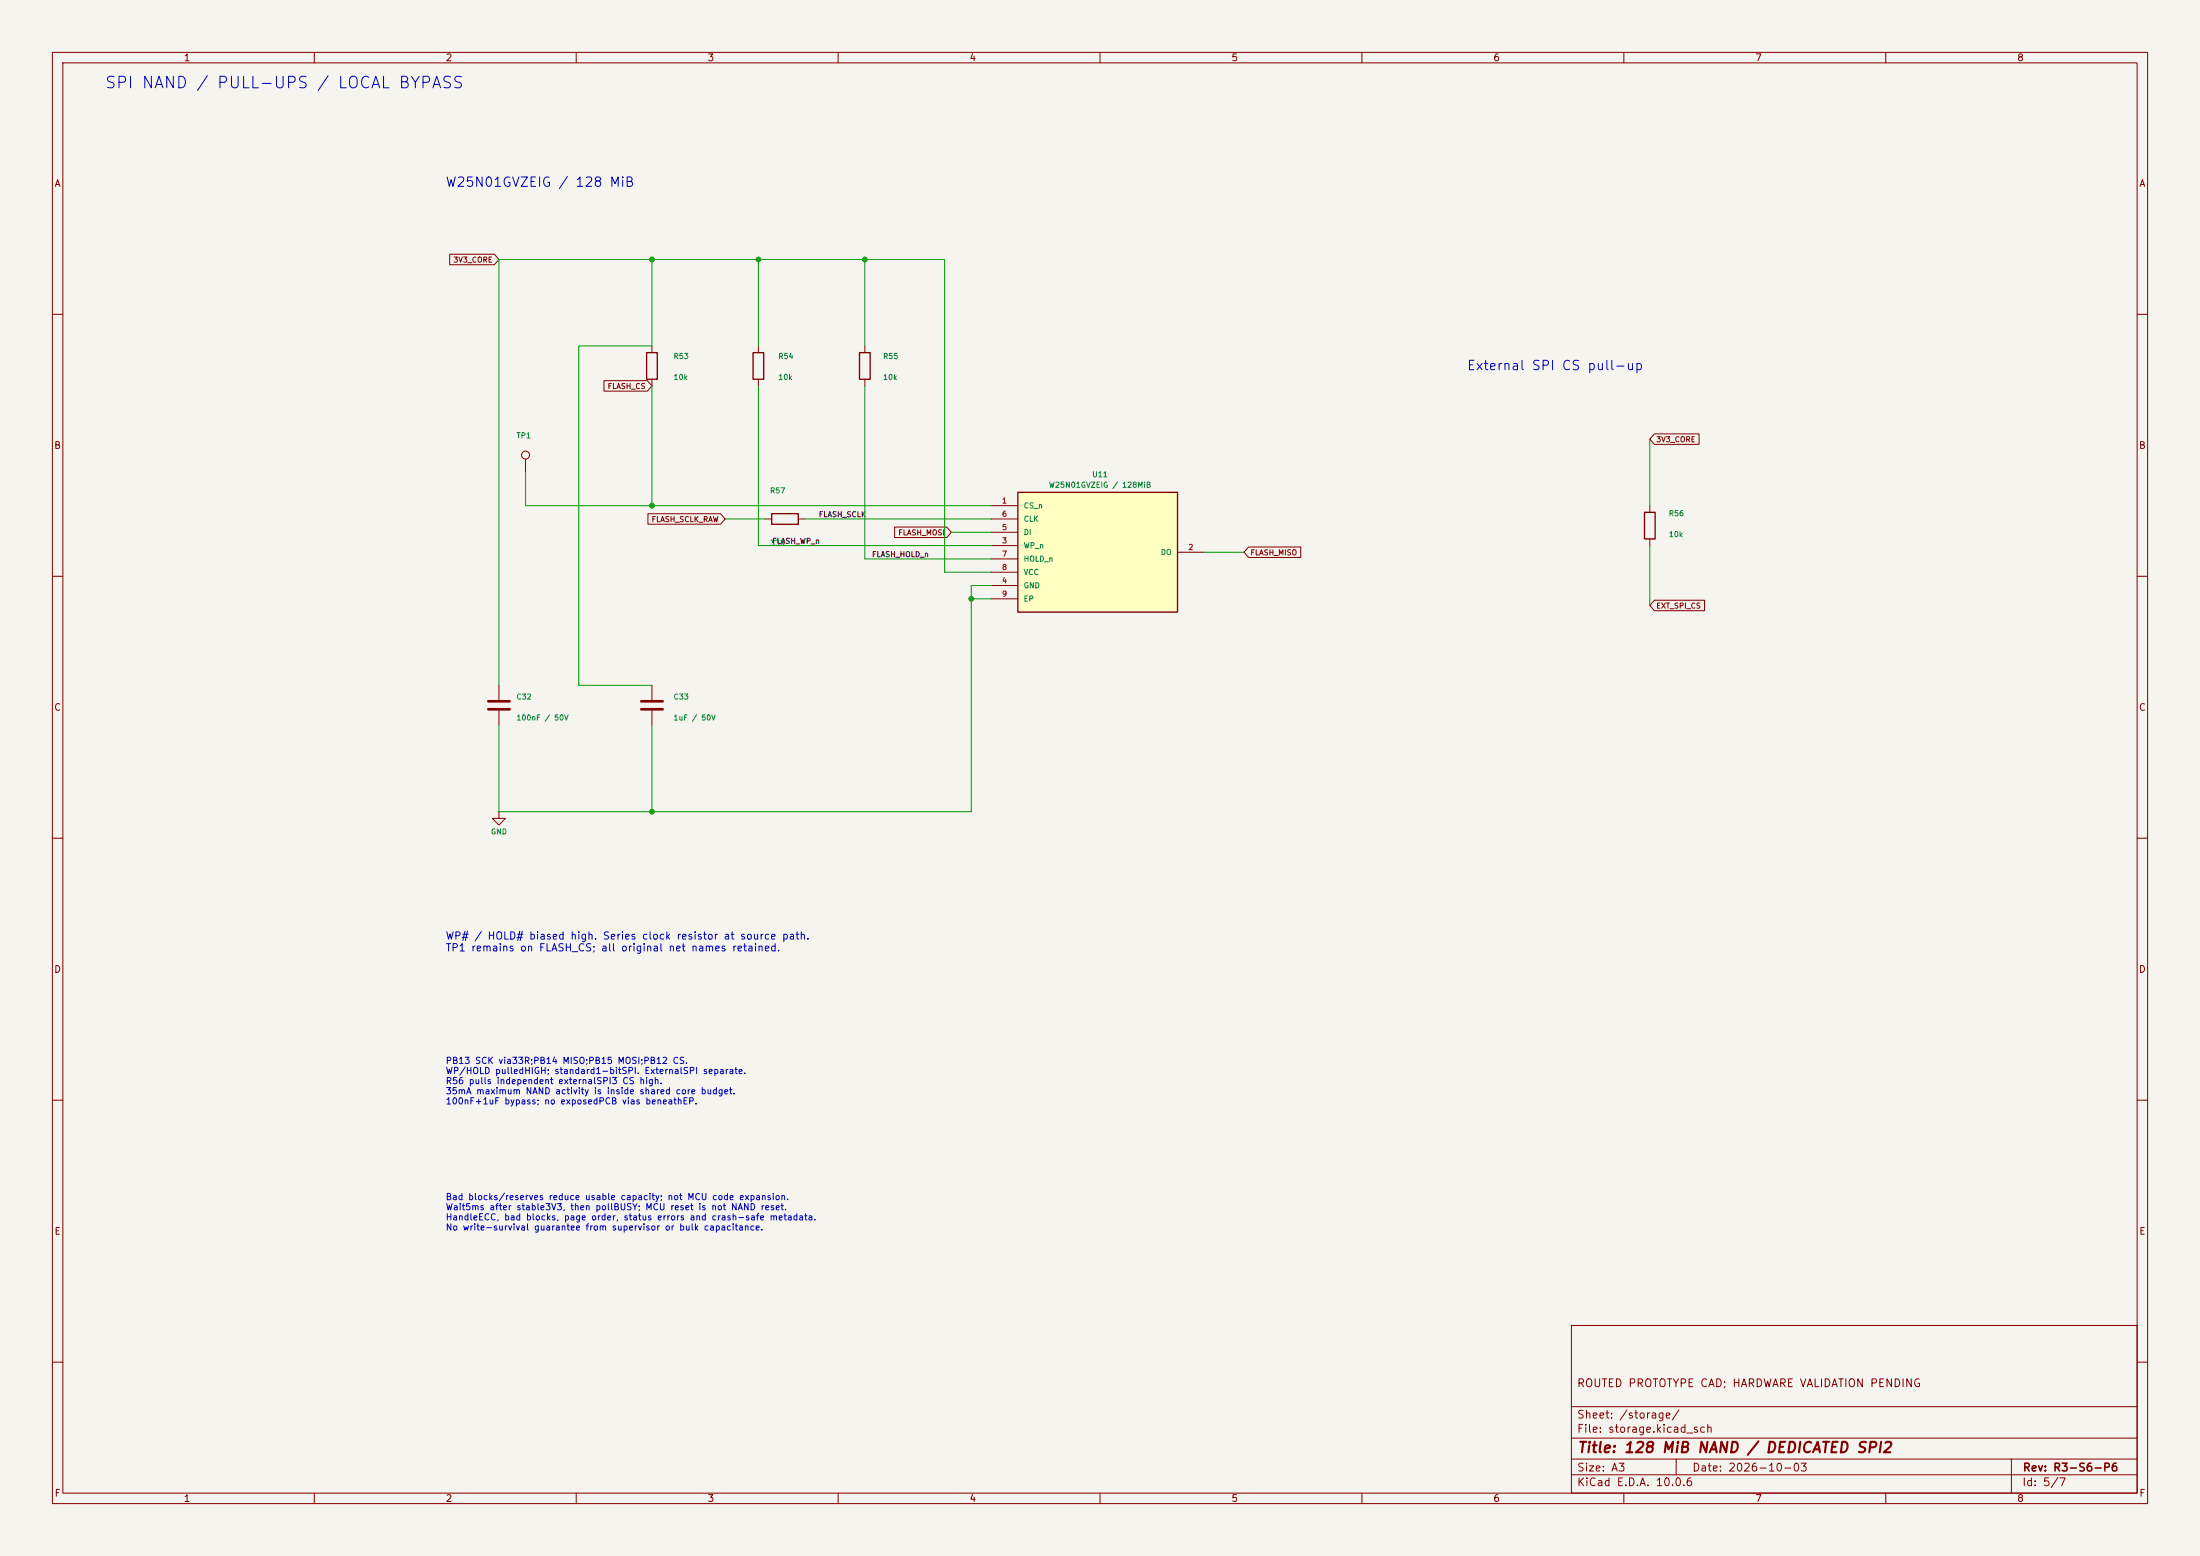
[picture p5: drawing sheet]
<svg xmlns="http://www.w3.org/2000/svg" width="420mm" height="297mm" viewBox="0 0 420 297" stroke-linecap="round" stroke-linejoin="round" font-family="sans-serif">
<path d="M0 0h420v297h-420z" fill="#f5f4ef" stroke="#f5f4ef" stroke-width=".19"/>
<g fill="none" stroke="#840000" stroke-width=".19">
<path d="M10 10h400v277h-400zM12 12h396v273h-396zM60 10v2M110 10v2M160 10v2M210 10v2M260 10v2M310 10v2M360 10v2M10 60h2M124.5 66v1.3M124.5 72.4v1.3"/>
<path d="M144.8 66v1.3M144.8 72.4v1.3M165.1 66v1.3M165.1 72.4v1.3M408 60h2M315 96.5v1.3M10 110h2M315 102.9v1.2M408 110h2M124.5 130.8v2.8M124.5 135.6v2.8M10 160h2"/>
<path d="M95.2 154.9v1.3h1.3l-1.3 1.3-1.2-1.3h1.2M95.2 154.9h.1M408 160h2M10 210h2M408 210h2M300 253h108v32h-108zM10 260h2M300 278.5h108M300 274.5h108M300 268.5h108M320 278.5v3M384 278.5v6.5"/>
<path d="M408 260h2M60 285v2M110 285v2M160 285v2M210 285v2M260 285v2M300 281.5h108M310 285v2M360 285v2"/>
</g>
<path d="M123.4 67.3h2.1v5.1h-2.1zM143.8 67.3h2v5.1h-2zM164.1 67.3h2v5.1h-2zM313.9 97.8h2.1v5.1h-2.1z" fill="none" stroke="#840000" stroke-width=".25"/>
<path d="M122.4 133.9h4.1M122.4 135.4h4.1" fill="none" stroke="#840000" stroke-width=".51"/>
<path d="M194.3 94h30.5v22.8h-30.5z" fill="#ffffc2"/>
<path d="M147.3 98h5.1v2.1h-5.1zM194.3 94h30.5v22.8h-30.5z" fill="none" stroke="#840000" stroke-width=".25"/>
<g fill="none" stroke="#840000" stroke-width=".19">
<path d="M85.8 48.5h8.6l.8 1-.8 1h-8.6zM115.3 72.7h8.3l.9 1-.9 1h-8.3zM100.3 87.6v2.6M123.7 98.1h13.9l.8 1-.8 1h-13.9zM146 99.1h1.3M152.4 99.1h1.3M189.2 96.5h5.1M189.2 99.1h5.1M315.8 82.8h8.6v2h-8.6l-.8-1zM170.8 100.6h9.9l.9 1-.9 1h-9.9zM189.2 104.1h5.1M189.2 111.8h5.1"/>
<path d="M189.2 101.6h5.1M189.2 106.7h5.1M189.2 109.2h5.1M189.2 114.3h5.1M224.8 105.4h5.1M238.4 104.4h9.9v2h-9.9l-.9-1zM315.8 114.6h9.6v2h-9.6l-.8-1zM95.2 130.8v2.8M95.2 135.6v2.8"/>
<circle cx="100.3" cy="86.9" r=".76"/>
</g>
<path d="M93.2 133.9h4.1M93.2 135.4h4.1" fill="none" stroke="#840000" stroke-width=".51"/>
<g fill="none" stroke="#009600" stroke-width=".19">
<path d="M124.5 49.5v16.5h-14v64.8h14M144.8 49.5v16.5M165.1 49.5v16.5M124.5 73.7v22.8M144.8 73.7v30.4h44.4M165.1 73.7v33h24.1M100.3 90.2v6.3h88.9M138.4 99.1h7.6M153.7 99.1h35.5M315 83.8v12.7M181.6 101.6h7.6M185.4 114.3h3.8"/>
<path d="M189.2 109.2h-8.9v-59.7h-85.1v81.3M189.2 111.8h-3.8v43.1h-90.2v-16.5M229.9 105.4h7.6M315 104.1v11.5M124.5 138.4v16.5"/>
</g>
<g fill="#009600" stroke="#009600" stroke-width=".19">
<circle cx="124.5" cy="49.5" r=".46"/>
<circle cx="124.5" cy="154.9" r=".46"/>
<circle cx="124.5" cy="96.5" r=".46"/>
<circle cx="185.4" cy="114.3" r=".46"/>
<circle cx="144.8" cy="49.5" r=".46"/>
<circle cx="165.1" cy="49.5" r=".46"/>
</g>
<text font-size="2.2" fill="#0000c2" x="19.9" y="17.4">SPI NAND / PULL-UPS / LOCAL BYPASS</text>
<text font-size="2" fill="#840000" x="301" y="277.8">Title: 128 MiB NAND / DEDICATED SPI2</text>
<g font-size="1.8" fill="#0000c2">
<text x="84.9" y="36.1">W25N01GVZEIG / 128 MiB</text>
<text x="279.9" y="71.1">External SPI CS pull-up</text>
</g>
<g font-size="1.5" fill="#840000">
<text x="300.9" y="265.1">ROUTED PROTOTYPE CAD; HARDWARE VALIDATION PENDING</text>
<text x="300.9" y="273.8">File: storage.kicad_sch</text>
<text x="300.9" y="271.1">Sheet: /storage/</text>
<text x="300.9" y="281.2">Size: A3</text>
<text x="322.9" y="281.2">Date: 2026-10-03</text>
<text x="386" y="281.2">Rev: R3-S6-P6</text>
<text x="300.9" y="284">KiCad E.D.A. 10.0.6</text>
<text x="385.9" y="284">Id: 5/7</text>
</g>
<g font-size="1.4" fill="#0000c2">
<text x="85" y="179.7">WP# / HOLD# biased high. Series clock resistor at source path.</text>
<text x="85" y="181.9">TP1 remains on FLASH_CS; all original net names retained.</text>
</g>
<g font-size="1.3" fill="#840000">
<text x="35" y="12">1</text>
<text x="85" y="12">2</text>
<text x="135" y="12">3</text>
<text x="185" y="12">4</text>
<text x="235" y="12">5</text>
<text x="285" y="12">6</text>
<text x="335" y="12">7</text>
<text x="385" y="12">8</text>
<text x="10.3" y="36">A</text>
<text x="408.3" y="36">A</text>
<text x="10.2" y="86">B</text>
<text x="408.2" y="86">B</text>
<text x="10.2" y="136">C</text>
<text x="408.2" y="136">C</text>
<text x="10.2" y="186">D</text>
<text x="408.2" y="186">D</text>
<text x="10.3" y="236">E</text>
<text x="408.3" y="236">E</text>
<text x="10.3" y="286">F</text>
<text x="35" y="287">1</text>
<text x="85" y="287">2</text>
<text x="135" y="287">3</text>
<text x="185" y="287">4</text>
<text x="235" y="287">5</text>
<text x="285" y="287">6</text>
<text x="335" y="287">7</text>
<text x="385" y="287">8</text>
<text x="408.3" y="286">F</text>
</g>
<g font-size="1.2" fill="#0000c2">
<text x="85" y="203.4">PB13 SCK via33R;PB14 MISO;PB15 MOSI;PB12 CS.</text>
<text x="85" y="205.3">WP/HOLD pulledHIGH; standard1-bitSPI. ExternalSPI separate.</text>
<text x="85" y="207.2">R56 pulls independent externalSPI3 CS high.</text>
<text x="85" y="209.2">35mA maximum NAND activity is inside shared core budget.</text>
<text x="85" y="211.1">100nF+1uF bypass; no exposedPCB vias beneathEP.</text>
<text x="85" y="229.4">Bad blocks/reserves reduce usable capacity; not MCU code expansion.</text>
<text x="85" y="231.3">Wait5ms after stable3V3, then pollBUSY; MCU reset is not NAND reset.</text>
<text x="85" y="233.2">HandleECC, bad blocks, page order, status errors and crash-safe metadata.</text>
<text x="85" y="235.2">No write-survival guarantee from supervisor or bulk capacitance.</text>
</g>
<g font-size="1" fill="#840000">
<text x="86.4" y="50.4">3V3_CORE</text>
<text x="115.9" y="74.5">FLASH_CS</text>
<text x="316.1" y="84.6">3V3_CORE</text>
<text x="124.3" y="99.9">FLASH_SCLK_RAW</text>
<text x="171.4" y="102.4">FLASH_MOSI</text>
<text x="238.6" y="106.2">FLASH_MISO</text>
<text x="316.1" y="116.4">EXT_SPI_CS</text>
</g>
<g font-size="1" fill="#006464">
<text x="128.5" y="68.8">R53</text>
<text x="148.5" y="68.8">R54</text>
<text x="168.5" y="68.8">R55</text>
<text x="128.5" y="72.8">10k</text>
<text x="148.5" y="72.8">10k</text>
<text x="168.5" y="72.8">10k</text>
<text x="98.5" y="83.9">TP1</text>
<text x="146.9" y="94.4">R57</text>
<text x="200.1" y="93.3">W25N01GVZEIG / 128MiB</text>
<text x="208.4" y="91.3">U11</text>
<text x="195.3" y="97.3">CS_n</text>
<text x="195.3" y="99.8">CLK</text>
<text x="318.5" y="98.8">R56</text>
<text x="146.9" y="104.4">33R</text>
<text x="195.3" y="104.9">WP_n</text>
<text x="195.3" y="102.4">DI</text>
<text x="195.3" y="107.4">HOLD_n</text>
<text x="221.5" y="106.2">DO</text>
<text x="318.5" y="102.8">10k</text>
<text x="195.3" y="112.5">GND</text>
<text x="195.3" y="110">VCC</text>
<text x="195.3" y="115.1">EP</text>
<text x="98.5" y="133.8">C32</text>
<text x="98.5" y="137.8">100nF / 50V</text>
<text x="128.5" y="133.8">C33</text>
<text x="128.5" y="137.8">1uF / 50V</text>
<text x="93.6" y="159.5">GND</text>
</g>
<g font-size="1" fill="#0f0f0f">
<text x="156.2" y="99">FLASH_SCLK</text>
<text x="147.3" y="104">FLASH_WP_n</text>
<text x="166.4" y="106.6">FLASH_HOLD_n</text>
</g>
<g font-size="1" fill="#a90000">
<text x="191.2" y="96.3">1</text>
<text x="191.2" y="101.4">5</text>
<text x="191.2" y="98.9">6</text>
<text x="191.2" y="104">3</text>
<text x="191.2" y="106.5">7</text>
<text x="226.7" y="105.2">2</text>
<text x="191.2" y="111.6">4</text>
<text x="191.2" y="109">8</text>
<text x="191.2" y="114.1">9</text>
</g>
</svg>
